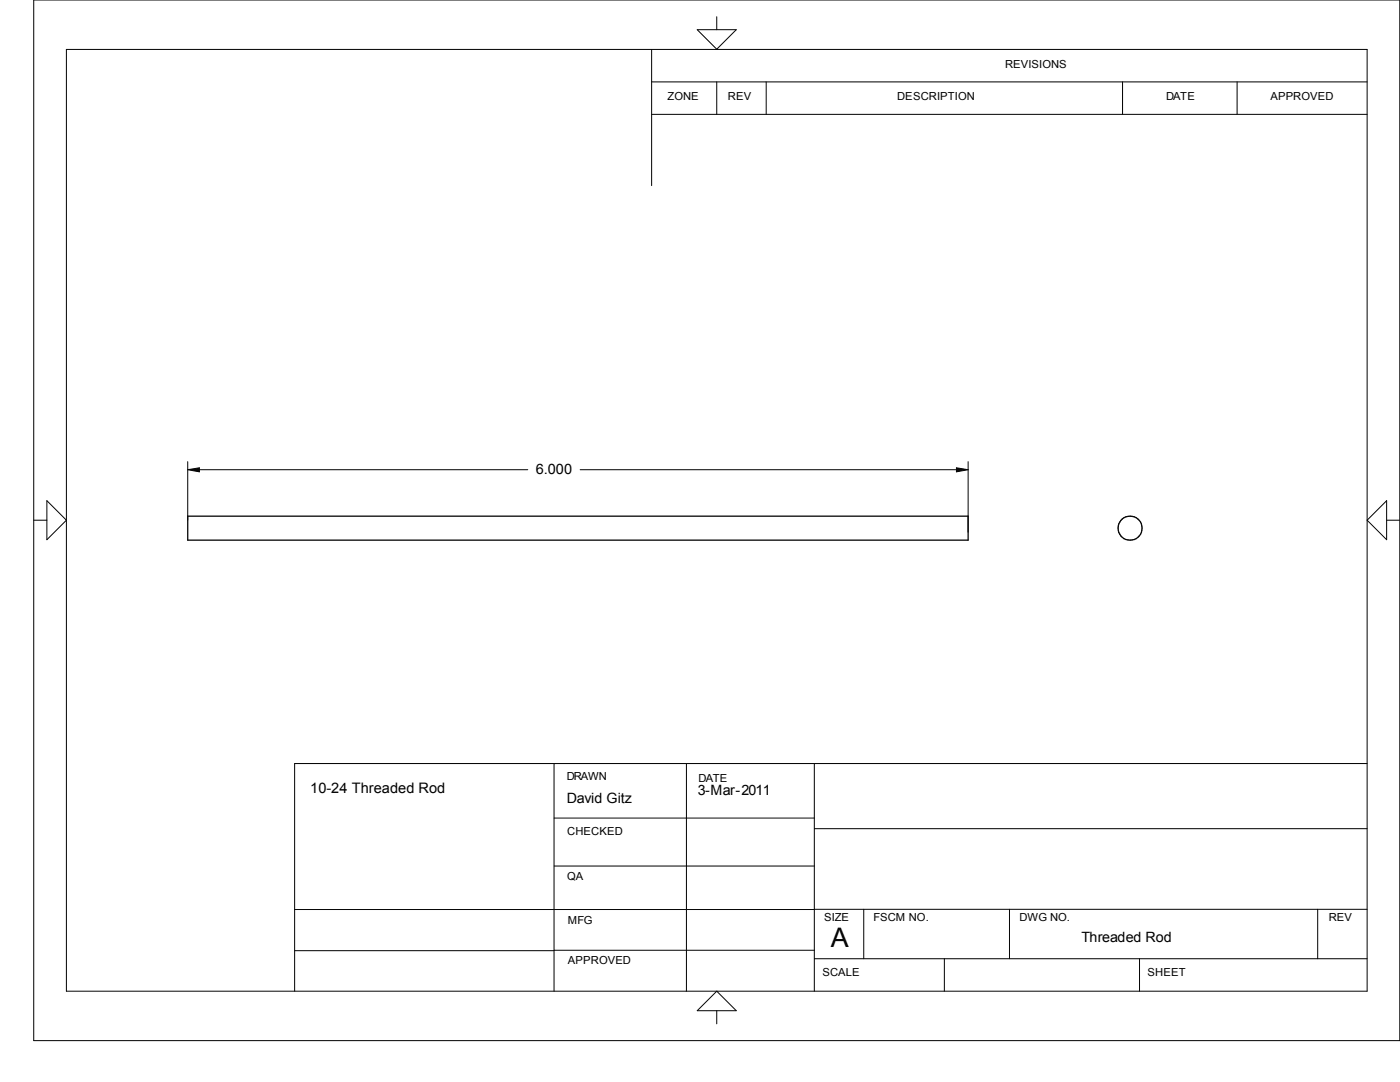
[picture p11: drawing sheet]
<svg xmlns="http://www.w3.org/2000/svg" width="279mm" height="216mm" viewBox="0 0 279 216" stroke-linecap="round" stroke-linejoin="round" font-family="sans-serif">
<g fill="none" stroke="#000" stroke-width=".25">
<path d="M37.5 103h155.7v4.8h-155.7z"/>
<circle cx="225.5" cy="105.4" r="2.4"/>
</g>
<g fill="none" stroke="#000" stroke-width=".2">
<path d="M6.7 0h272.7v207.6h-272.7zM13.3 9.9h259.5v187.9h-259.5zM130 16.3h142.8M130 9.9v27.1M139.1 5.9h7.8l-3.9 3.9zM143 3.3v2.6M143 16.3v6.5M152.9 16.3v6.5M224 16.3v6.5M246.9 16.3v6.5M130 22.8h142.8M9.4 99.9l3.9 3.9-3.9 3.9z"/>
<path d="M37.5 92.1v11.7M37.5 93.7l2.3-.4v.8zM39.8 93.7h65.5M115.8 93.7h75.1M190.9 93.3l2.3 .4-2.3 .4zM193.2 92.1v14.1M276.7 99.9v7.8l-3.9-3.9zM6.7 103.8h2.7M276.7 103.8h2.7M110.6 152.4v45.4M137 152.4v45.4M162.5 152.4v45.4"/>
<path d="M272.8 152.4h-214v45.4M110.6 172.8h51.9M110.6 163.2h51.9M162.5 165.4h110.3M58.8 189.7h51.8M110.6 189.6h51.9M162.5 191.3h110.3M172.4 181.4v9.9M188.5 191.3v6.5M201.5 181.4v9.9M227.4 191.3v6.5M263 181.4v9.9"/>
<path d="M272.8 181.4l-214 .1M139.1 201.7l3.9-3.9 3.9 3.9zM143 201.7v2.6"/>
</g>
<path d="M37.5 93.4h2.3v.7h-2.3zM190.9 93.4h2.3v.7h-2.3z" fill="#000"/>
<text font-size="5.4" x="165.8" y="189">A</text>
<g font-size="2.9">
<text x="106.9" y="94.7">6.000</text>
<text x="61.9" y="158.3">10-24 Threaded Rod</text>
</g>
<g font-size="2.8">
<text x="113.1" y="160.3">David Gitz</text>
<text x="139.3" y="158.7">3-Mar-2011</text>
<text x="215.8" y="187.9">Threaded Rod</text>
</g>
<g font-size="2.2">
<text x="200.6" y="13.6">REVISIONS</text>
<text x="133.2" y="19.9">ZONE</text>
<text x="145.3" y="19.9">REV</text>
<text x="179.1" y="19.9">DESCRIPTION</text>
<text x="232.7" y="19.9">DATE</text>
<text x="253.5" y="19.9">APPROVED</text>
<text x="113.1" y="155.7">DRAWN</text>
<text x="139.4" y="156">DATE</text>
<text x="113.2" y="166.6">CHECKED</text>
<text x="113.2" y="175.7">QA</text>
<text x="113.3" y="184.4">MFG</text>
<text x="164.5" y="183.8">SIZE</text>
<text x="174.3" y="183.8">FSCM NO.</text>
<text x="203.5" y="183.8">DWG NO.</text>
<text x="265.2" y="183.8">REV</text>
<text x="113.3" y="192.4">APPROVED</text>
<text x="164.1" y="194.8">SCALE</text>
<text x="229" y="194.8">SHEET</text>
</g>
</svg>
